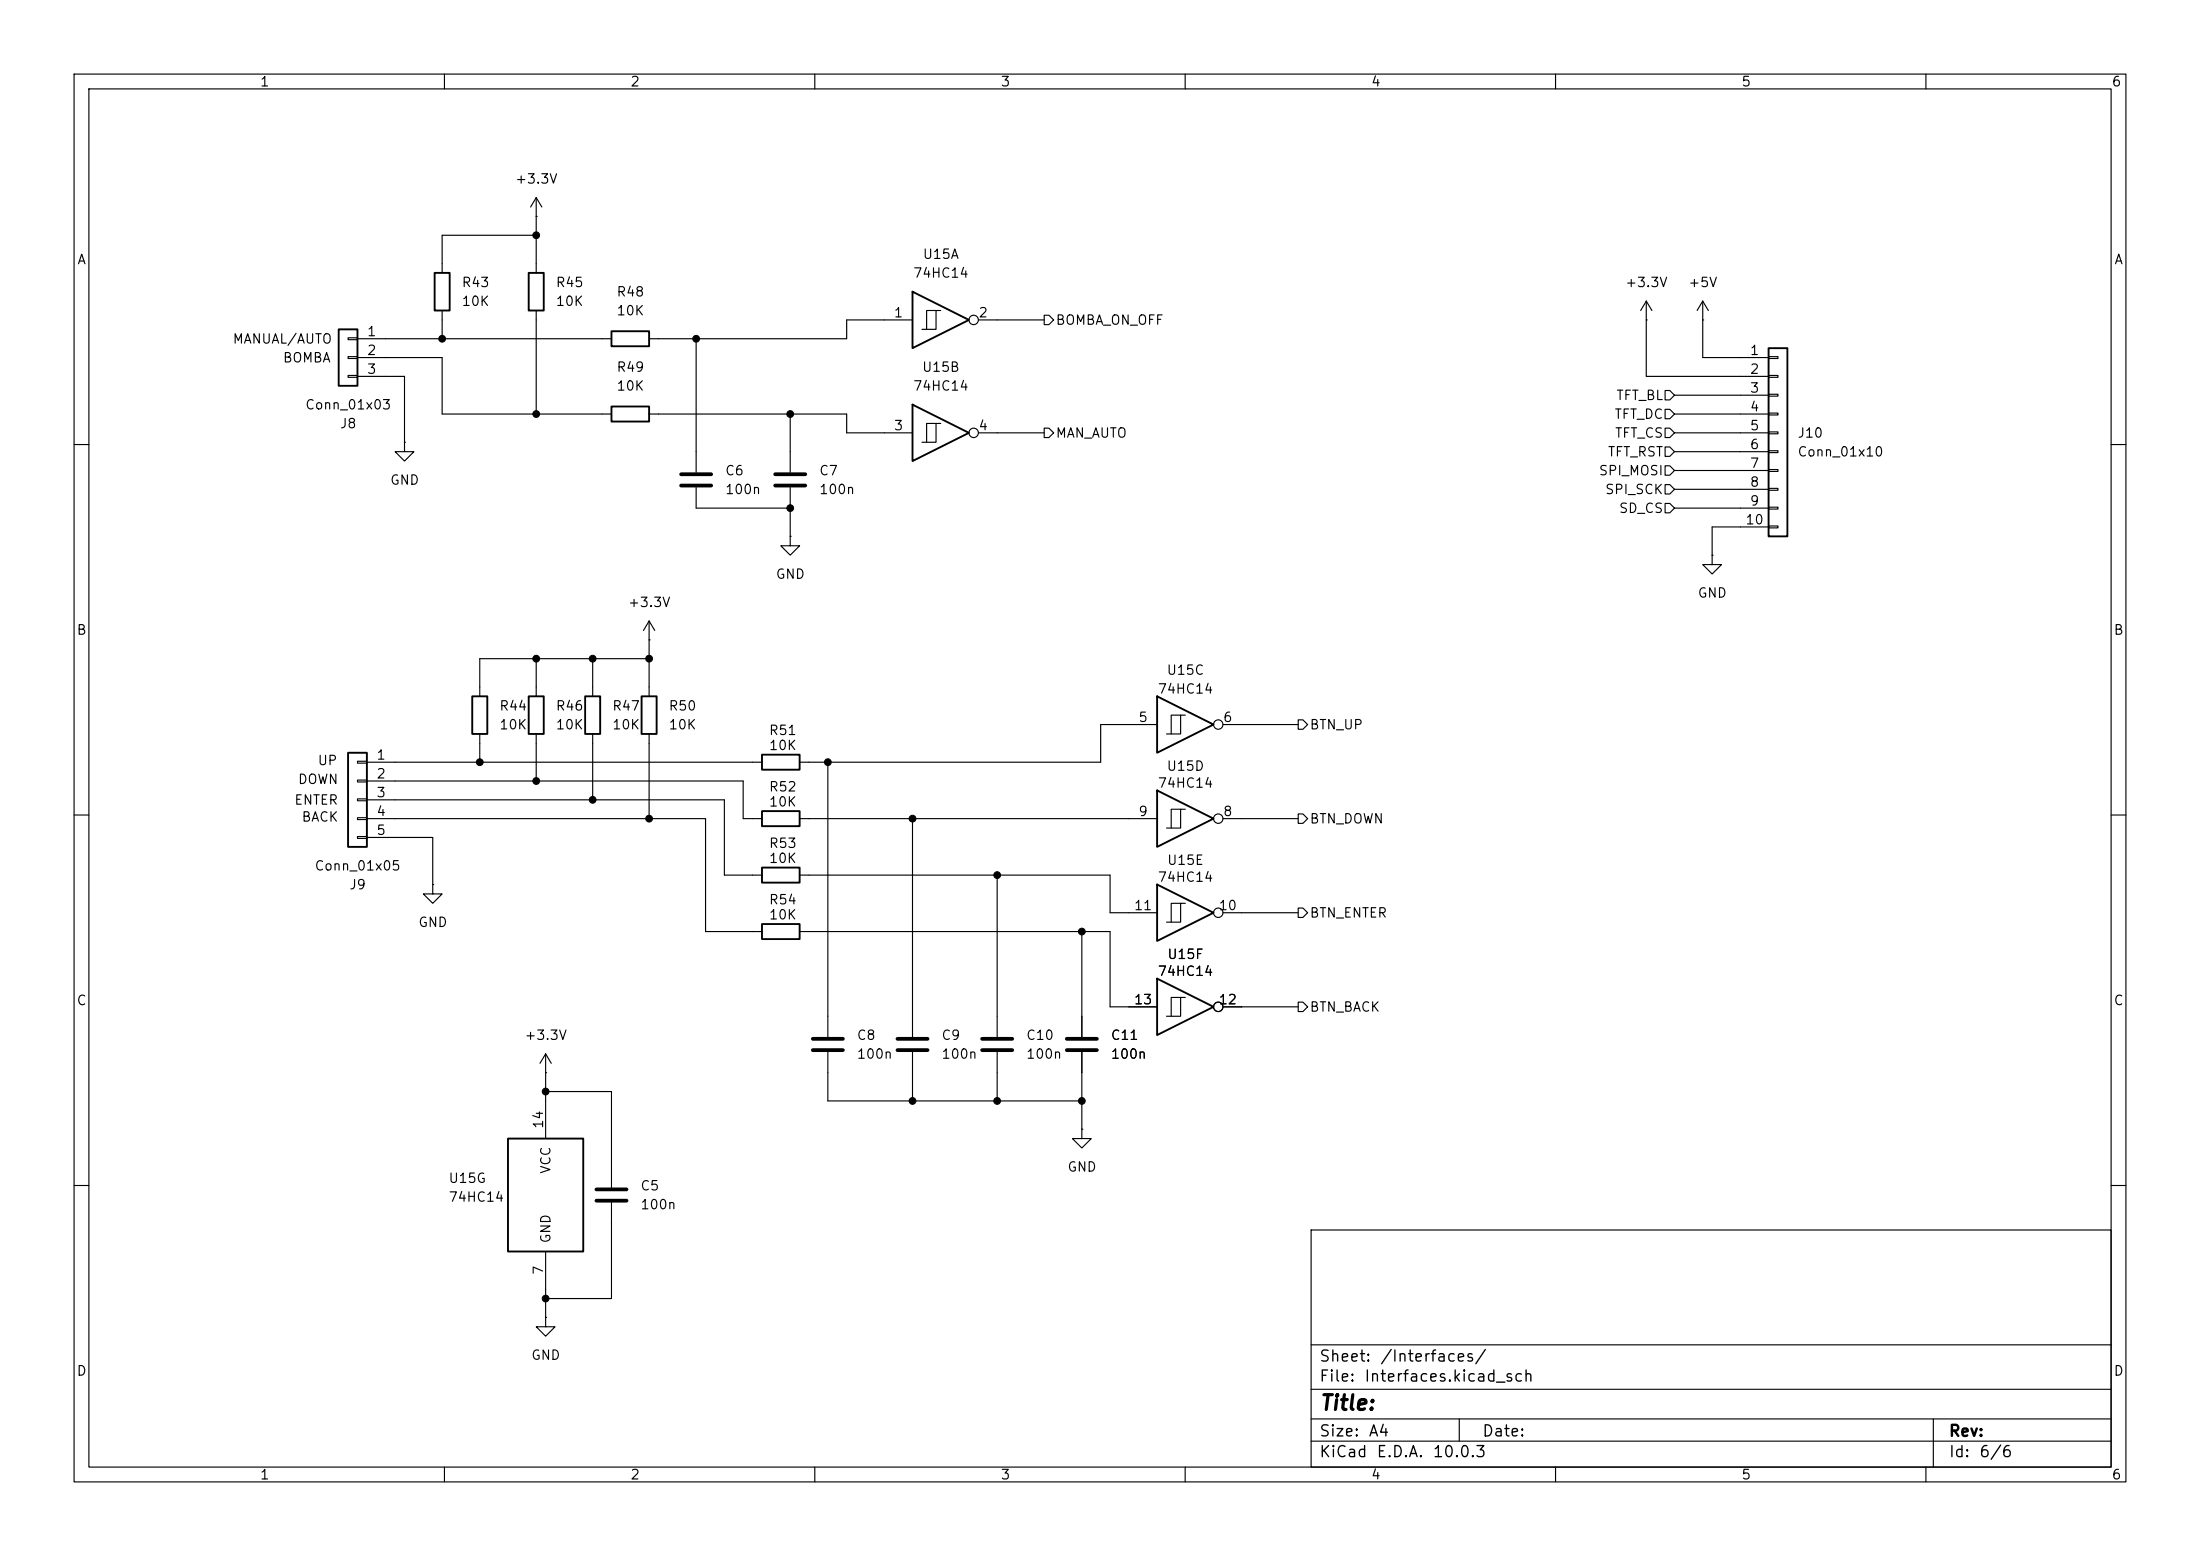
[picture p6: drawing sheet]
<svg xmlns="http://www.w3.org/2000/svg" width="297mm" height="210mm" viewBox="0 0 297 210" stroke-linecap="round" stroke-linejoin="round" font-family="sans-serif">
<g fill="none" stroke="#000" stroke-width=".15">
<path d="M10 10h277v190h-277zM12 12h273v186h-273zM60 10v2M110 10v2M160 10v2M210 10v2M260 10v2M72.4 29.2h.1M72.4 26.7v10.1M72.4 26.7l-.8 1.2M72.4 26.7l.8 1.2M72.4 31.8h-12.7v5"/>
<path d="M47 45.6h1.3v.2h-1.3zM47 48.1h1.3v.3h-1.3zM47 50.7h1.3v.2h-1.3zM48.3 45.7h34.2M48.3 48.3h11.4v7.6h22.8M48.3 50.8h6.3v8.9M54.6 59.7v1.3h1.3l-1.3 1.2-1.3-1.2h1.3M54.6 59.7h.1M59.7 41.9v3.8M72.4 41.9v14M87.6 55.9h26.7v2.5h8.9M94 45.7v18.1"/>
<path d="M106.7 55.9v7.9M123.2 43.2h-8.9v2.5h-26.7M126.4 41.9h-1.3v2.6M126.4 57.2h-1.3v2.5M127 41.9h-.6v2.6h-1.9M127 57.2h-.6v2.5h-1.9M132.1 43.2h8.9M132.1 58.4h8.9M141 57.8h.6l.6 .6-.6 .7h-.6zM141 42.5h.6l.6 .7-.6 .6h-.6zM222.2 43.2h.1M222.2 40.6v10.2h16.6"/>
<path d="M222.2 40.6l-.7 1.3M222.2 40.6l.8 1.3M224.8 57.8h.6l.7 .6-.7 .7h-.6zM224.8 52.7h.6l.7 .6-.7 .7h-.6zM224.8 55.2h.6l.7 .7-.7 .6h-.6zM226.1 58.4h12.7M226.1 55.9h12.7M226.1 53.3h12.7M229.9 43.2h.1M229.9 40.6v7.7h8.9M229.9 40.6l-.8 1.3M229.9 40.6l.7 1.3"/>
<path d="M238.8 48.1h1.2v.3h-1.2zM238.8 50.7h1.2v.2h-1.2zM238.8 53.2h1.2v.3h-1.2zM238.8 55.8h1.2v.2h-1.2zM238.8 58.3h1.2v.2h-1.2zM10 60h2M94 65.8v2.8h12.7M106.7 72.4v1.3h1.2l-1.2 1.2-1.3-1.2h1.3M106.7 72.4h.1M106.7 65.8v6.6M224.8 60.3h.6l.7 .7-.7 .6h-.6zM224.8 65.4h.6l.7 .6-.7 .7h-.6z"/>
<path d="M224.8 62.9h.6l.7 .6-.7 .6h-.6zM224.8 67.9h.6l.7 .7-.7 .6h-.6zM226.1 61h12.7M226.1 63.5h12.7M226.1 66h12.7M226.1 68.6h12.7M231.1 74.9v1.3h1.3l-1.3 1.3-1.2-1.3h1.2M231.1 74.9h.1M238.8 60.8h1.2v.3h-1.2zM238.8 63.4h1.2v.2h-1.2zM238.8 65.9h1.2v.3h-1.2zM238.8 68.5h1.2v.2h-1.2z"/>
<path d="M238.8 71h1.2v.2h-1.2zM238.8 71.1h-7.7v3.8M285 60h2M64.8 99.1v3.8M72.4 88.9v5.1M72.4 99.1v6.3M80 88.9v5.1M80 99.1v8.9M87.6 86.4h.1M87.6 83.8v10.2M87.6 99.1v11.4M87.6 83.8l-.7 1.3"/>
<path d="M87.6 83.8l.8 1.3M87.6 88.9h-22.8v5.1M156.2 97.8h-7.6v5.1h-40.7M159.4 96.5h-1.3v2.6M160 96.5h-.6v2.6h-1.9M165.1 97.8h10.2M175.3 97.2h.6l.6 .6-.6 .6h-.6zM10 110h2M48.3 102.7h1.2v.3h-1.2zM48.3 105.3h1.2v.2h-1.2zM48.3 107.8h1.2v.3h-1.2zM48.3 110.4h1.2v.2h-1.2z"/>
<path d="M48.3 112.9h1.2v.3h-1.2zM49.5 110.5h45.7v15.2h7.7M49.5 102.9h53.4M49.5 105.4h50.8v5.1h2.6M49.5 108h48.3v10.1h5.1M49.5 113h8.9v6.4M58.4 119.4v1.3h1.3l-1.3 1.2-1.3-1.2h1.3M58.4 119.4h.1M107.9 110.5h48.3M107.9 118.1h42v5.1h6.3M111.8 102.9v37.1M123.2 110.5v29.5"/>
<path d="M134.6 118.1v21.9M159.4 109.2h-1.3v2.6M160 109.2h-.6v2.6h-1.9M165.1 110.5h10.2M175.3 109.9h.6l.6 .6-.6 .6h-.6zM285 110h2M107.9 125.7h42v10.2h6.3M146 125.7v14.3M159.4 134.6h-1.3v2.6M159.4 121.9h-1.3v2.6M160 134.6h-.6v2.6h-1.9M160 121.9h-.6v2.6h-1.9"/>
<path d="M165.1 135.9h10.2M165.1 123.2h10.2M175.3 135.3h.6l.6 .6-.6 .6h-.6zM175.3 122.6h.6l.6 .6-.6 .6h-.6zM73.7 144.8h.1M73.7 147.3h8.8v13M73.7 142.2v11.5M73.7 142.2l-.8 1.3M73.7 142.2l.7 1.3M111.8 142v6.6h34.2M123.2 142v6.6M134.6 142v6.6"/>
<path d="M146 152.4v1.3h1.3l-1.3 1.2-1.2-1.2h1.2M146 152.4h.1M146 142v10.4M10 160h2M73.7 177.8v1.3h1.2l-1.2 1.2-1.3-1.2h1.3M73.7 177.8h.1M73.7 168.9v8.9M82.5 162.3v13h-8.8M177 166h108v32h-108zM285 160h2M60 198v2M110 198v2"/>
<path d="M160 198v2M177 194.5h108M177 191.5h108M177 187.5h108M177 181.5h108M197 191.5v3M210 198v2M260 198v2M261 191.5v6.5"/>
<circle cx="131.4" cy="58.4" r=".63"/>
<circle cx="131.4" cy="43.2" r=".63"/>
<circle cx="164.5" cy="97.8" r=".63"/>
<circle cx="164.5" cy="110.5" r=".63"/>
<circle cx="164.5" cy="123.2" r=".63"/>
<circle cx="164.5" cy="135.9" r=".63"/>
</g>
<g fill="none" stroke="#000" stroke-width=".25">
<path d="M58.7 36.8h2v5.1h-2zM71.4 36.8h2v5.1h-2zM123.2 39.4l7.6 3.8-7.6 3.8zM45.7 44.5h2.6v7.6h-2.6zM82.5 44.7h5.1v2h-5.1zM82.5 54.9h5.1v2h-5.1zM123.2 54.6l7.6 3.8-7.6 3.8zM238.8 47h2.5v25.4h-2.5zM63.8 94h2v5.1h-2zM71.4 94h2v5.1h-2zM79 94h2v5.1h-2zM86.6 94h2v5.1h-2z"/>
<path d="M156.2 94l7.6 3.8-7.6 3.8zM47 101.6h2.5v12.7h-2.5zM102.9 101.9h5v2h-5zM102.9 109.5h5v2h-5zM102.9 117.1h5v2h-5zM156.2 119.4l7.6 3.8-7.6 3.8zM156.2 106.7l7.6 3.8-7.6 3.8zM102.9 124.7h5v2h-5zM156.2 132.1l7.6 3.8-7.6 3.8zM68.6 153.7h10.1v15.2h-10.1z"/>
</g>
<g fill="none" stroke="#000" stroke-width=".51">
<path d="M91.9 64h4.1M91.9 65.5h4.1M104.6 64h4.1M104.6 65.5h4.1M109.7 140.2h4.1M109.7 141.7h4.1M121.2 140.2h4M121.2 141.7h4M132.6 140.2h4.1M132.6 141.7h4.1M144 140.2h4.1M144 141.7h4.1"/>
<path d="M80.5 160.5h4.1M80.5 162.1h4.1"/>
</g>
<g fill="#000" stroke="#000" stroke-width=".14">
<circle cx="72.4" cy="31.8" r=".46"/>
<circle cx="59.7" cy="45.7" r=".46"/>
<circle cx="72.4" cy="55.9" r=".46"/>
<circle cx="94" cy="45.7" r=".46"/>
<circle cx="106.7" cy="55.9" r=".46"/>
<circle cx="106.7" cy="68.6" r=".46"/>
<circle cx="72.4" cy="88.9" r=".46"/>
<circle cx="80" cy="88.9" r=".46"/>
<circle cx="87.6" cy="88.9" r=".46"/>
<circle cx="64.8" cy="102.9" r=".46"/>
<circle cx="72.4" cy="105.4" r=".46"/>
<circle cx="80" cy="108" r=".46"/>
<circle cx="87.6" cy="110.5" r=".46"/>
<circle cx="111.8" cy="102.9" r=".46"/>
<circle cx="123.2" cy="110.5" r=".46"/>
<circle cx="134.6" cy="118.1" r=".46"/>
<circle cx="146" cy="125.7" r=".46"/>
<circle cx="73.7" cy="147.3" r=".46"/>
<circle cx="123.2" cy="148.6" r=".46"/>
<circle cx="134.6" cy="148.6" r=".46"/>
<circle cx="146" cy="148.6" r=".46"/>
<circle cx="73.7" cy="175.3" r=".46"/>
</g>
<text font-size="2" x="178" y="190.8">Title:</text>
<g font-size="1.5">
<text x="178" y="184.2">Sheet:</text>
<text x="186.2" y="184.2">/Interfaces/</text>
<text x="178" y="186.9">File:</text>
<text x="184.1" y="186.9">Interfaces.kicad_sch</text>
<text x="178" y="197.1">KiCad</text>
<text x="178" y="194.3">Size:</text>
<text x="184.7" y="194.3">A4</text>
<text x="185.7" y="197.1">E.D.A.</text>
<text x="193.3" y="197.1">10.0.3</text>
<text x="200" y="194.3">Date:</text>
<text x="263" y="194.3">Rev:</text>
<text x="263" y="197.1">Id:</text>
<text x="267.1" y="197.1">6/6</text>
</g>
<g font-size="1.3">
<text x="35" y="12">1</text>
<text x="85" y="12">2</text>
<text x="135" y="12">3</text>
<text x="185" y="12">4</text>
<text x="235" y="12">5</text>
<text x="285" y="12">6</text>
<text x="69.4" y="25.1">+3.3V</text>
<text x="10.3" y="36">A</text>
<text x="124.5" y="35.3">U15A</text>
<text x="285.3" y="36">A</text>
<text x="62.2" y="39.1">R43</text>
<text x="62.2" y="41.6">10K</text>
<text x="74.9" y="39.1">R45</text>
<text x="74.9" y="41.6">10K</text>
<text x="83.1" y="40.3">R48</text>
<text x="123.2" y="37.8">74HC14</text>
<text x="219.3" y="39.1">+3.3V</text>
<text x="227.8" y="39.1">+5V</text>
<text x="31.3" y="46.7">MANUAL/AUTO</text>
<text x="49.5" y="45.7">1</text>
<text x="83.1" y="42.9">10K</text>
<text x="120.6" y="43.2">1</text>
<text x="132" y="43.2">2</text>
<text x="142.4" y="44.2">BOMBA_ON_OFF</text>
<text x="38.1" y="49.2">BOMBA</text>
<text x="49.5" y="48.2">2</text>
<text x="49.5" y="50.8">3</text>
<text x="83.1" y="50.5">R49</text>
<text x="83.1" y="53">10K</text>
<text x="123.2" y="53">74HC14</text>
<text x="124.4" y="50.5">U15B</text>
<text x="236.1" y="48.2">1</text>
<text x="236.1" y="50.8">2</text>
<text x="236.1" y="53.3">3</text>
<text x="41.1" y="55.6">Conn_01x03</text>
<text x="45.8" y="58.1">J8</text>
<text x="120.6" y="58.4">3</text>
<text x="132" y="58.4">4</text>
<text x="142.4" y="59.4">MAN_AUTO</text>
<text x="217.9" y="56.9">TFT_DC</text>
<text x="217.9" y="59.4">TFT_CS</text>
<text x="218.1" y="54.3">TFT_BL</text>
<text x="236.1" y="55.9">4</text>
<text x="236.1" y="58.4">5</text>
<text x="242.6" y="59.4">J10</text>
<text x="52.6" y="65.7">GND</text>
<text x="97.8" y="64.5">C6</text>
<text x="110.5" y="64.5">C7</text>
<text x="215.7" y="64.5">SPI_MOSI</text>
<text x="217" y="61.9">TFT_RST</text>
<text x="236.1" y="60.9">6</text>
<text x="236.1" y="63.5">7</text>
<text x="242.6" y="61.9">Conn_01x10</text>
<text x="97.8" y="67">100n</text>
<text x="110.5" y="67">100n</text>
<text x="216.6" y="67">SPI_SCK</text>
<text x="218.5" y="69.6">SD_CS</text>
<text x="235.5" y="71.1">10</text>
<text x="236.1" y="66">8</text>
<text x="236.1" y="68.6">9</text>
<text x="84.7" y="82.3">+3.3V</text>
<text x="104.6" y="78.4">GND</text>
<text x="229.1" y="81">GND</text>
<text x="10.3" y="86">B</text>
<text x="285.3" y="86">B</text>
<text x="156.2" y="93.9">74HC14</text>
<text x="157.4" y="91.4">U15C</text>
<text x="67.3" y="96.2">R44</text>
<text x="67.3" y="98.8">10K</text>
<text x="74.9" y="96.2">R46</text>
<text x="74.9" y="98.8">10K</text>
<text x="82.6" y="96.2">R47</text>
<text x="82.6" y="98.8">10K</text>
<text x="90.2" y="96.2">R50</text>
<text x="90.2" y="98.8">10K</text>
<text x="103.7" y="99.5">R51</text>
<text x="103.7" y="101.6">10K</text>
<text x="153.6" y="97.8">5</text>
<text x="165" y="97.8">6</text>
<text x="176.7" y="98.8">BTN_UP</text>
<text x="40.1" y="106.1">DOWN</text>
<text x="42.8" y="103.6">UP</text>
<text x="50.7" y="102.8">1</text>
<text x="50.7" y="105.4">2</text>
<text x="50.7" y="107.9">3</text>
<text x="103.7" y="107.1">R52</text>
<text x="156.2" y="106.6">74HC14</text>
<text x="157.4" y="104.3">U15D</text>
<text x="39.6" y="108.9">ENTER</text>
<text x="40.6" y="111.2">BACK</text>
<text x="50.7" y="110.5">4</text>
<text x="50.7" y="113">5</text>
<text x="103.7" y="109.2">10K</text>
<text x="153.6" y="110.5">9</text>
<text x="165" y="110.5">8</text>
<text x="176.7" y="111.5">BTN_DOWN</text>
<text x="42.4" y="117.8">Conn_01x05</text>
<text x="103.7" y="114.8">R53</text>
<text x="103.7" y="116.8">10K</text>
<text x="156.2" y="119.3">74HC14</text>
<text x="157.5" y="117">U15E</text>
<text x="47.1" y="120.4">J9</text>
<text x="56.4" y="125.4">GND</text>
<text x="103.7" y="122.4">R54</text>
<text x="103.7" y="124.4">10K</text>
<text x="153" y="123.2">11</text>
<text x="164.4" y="123.2">10</text>
<text x="176.7" y="124.2">BTN_ENTER</text>
<text x="157.5" y="129.7">U15F</text>
<text x="10.3" y="136">C</text>
<text x="153" y="135.9">13</text>
<text x="156.2" y="132">74HC14</text>
<text x="164.4" y="135.9">12</text>
<text x="176.7" y="136.9">BTN_BACK</text>
<text x="285.3" y="136">C</text>
<text x="70.7" y="140.7">+3.3V</text>
<text x="115.6" y="140.7">C8</text>
<text x="115.6" y="143.2">100n</text>
<text x="127" y="140.7">C9</text>
<text x="127" y="143.2">100n</text>
<text x="138.4" y="143.2">100n</text>
<text x="138.4" y="140.7">C10</text>
<text x="149.9" y="143.2">100n</text>
<text x="149.9" y="140.7">C11</text>
<text x="73.6" y="152.4" transform="rotate(-90 73.6 152.4)">14</text>
<text x="60.5" y="160">U15G</text>
<text x="74.6" y="158.5" transform="rotate(-90 74.6 158.5)">VCC</text>
<text x="86.4" y="161">C5</text>
<text x="144" y="158.5">GND</text>
<text x="60.5" y="162.5">74HC14</text>
<text x="74.6" y="167.9" transform="rotate(-90 74.6 167.9)">GND</text>
<text x="86.4" y="163.5">100n</text>
<text x="73.6" y="172.2" transform="rotate(-90 73.6 172.2)">7</text>
<text x="10.3" y="186">D</text>
<text x="71.6" y="183.9">GND</text>
<text x="285.3" y="186">D</text>
<text x="35" y="200">1</text>
<text x="85" y="200">2</text>
<text x="135" y="200">3</text>
<text x="185" y="200">4</text>
<text x="235" y="200">5</text>
<text x="285" y="200">6</text>
</g>
</svg>
